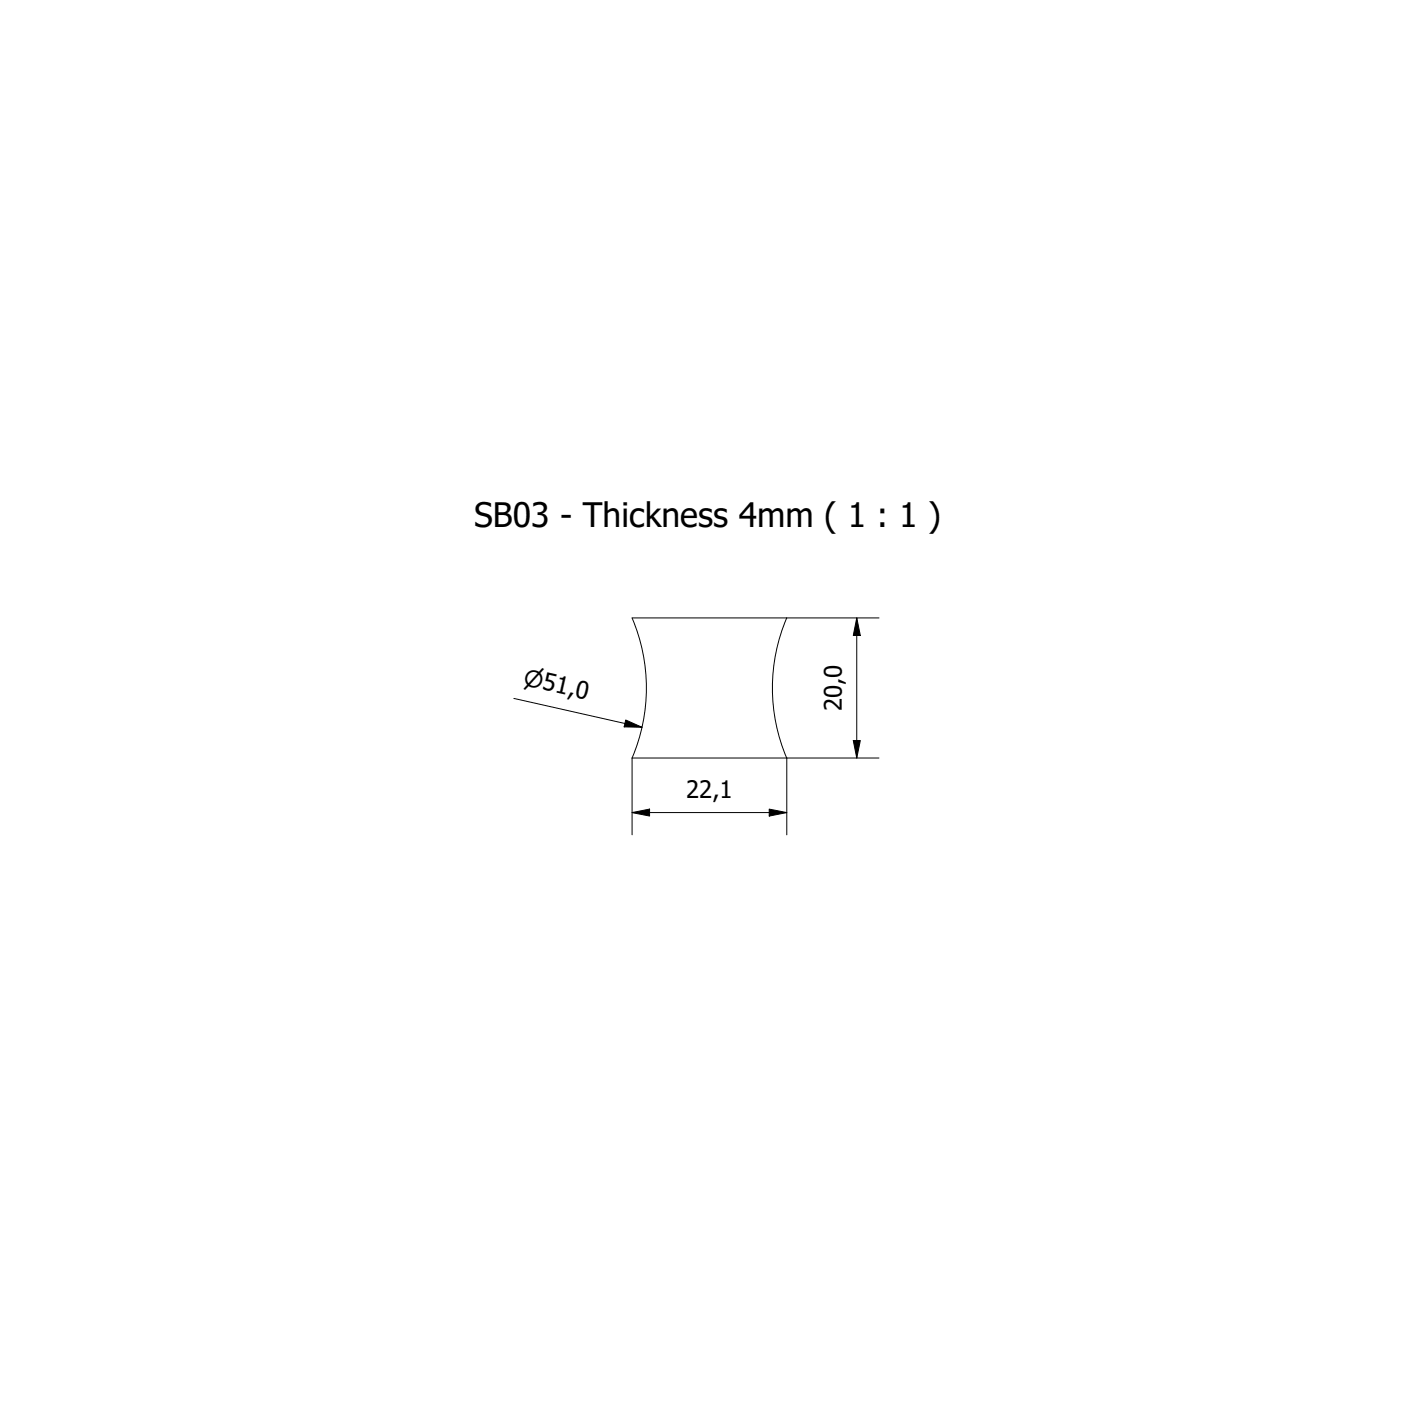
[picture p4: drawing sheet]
<svg xmlns="http://www.w3.org/2000/svg" width="200mm" height="200mm" viewBox="0 0 200 200" stroke-linecap="round" stroke-linejoin="round" font-family="sans-serif">
<!-- layer: Visible (ISO) -->
<path d="M90.2 88.2h22.1a25.5 25.5 0 0 0 0 20h-22.1a25.5 25.5 0 0 0 0-20z" fill="none" stroke="#000" stroke-width=".14"/>
<!-- layer: Dimension (ISO) -->
<path d="M73.4 99.7l18.3 4.1M112.3 88.2h13.2M122.3 88.2l.5 2.5h-1zM122.3 88.2v20M89.3 102.8l2.4 1h-2.6zM90.2 116l2.5-.5v1zM90.2 116h22.1M90.2 108.2v11M109.8 115.5l2.5 .5-2.5 .5zM121.8 105.7h1l-.5 2.5zM125.5 108.2h-13.2v11" fill="none" stroke="#000" stroke-width=".14"/>
<path d="M122.3 88.2l.5 2.5h-1zM89.3 102.8l2.4 1h-2.6zM90.2 116l2.5-.5v1zM109.8 115.5l2.5 .5-2.5 .5zM121.8 105.7h1l-.5 2.5z" fill="#000"/>
<text font-size="4.8" x="67.7" y="75.2">SB03 - Thickness 4mm ( 1 : 1 )</text>
<g font-size="3.4">
<text x="120.2" y="101.6" transform="rotate(-90 120.2 101.6)">20,0</text>
<text x="97.9" y="113.9">22,1</text>
</g>
<text font-size="3.3" x="74.6" y="97.8" transform="rotate(13 74.6 97.8)">⌀51,0</text>
</svg>
